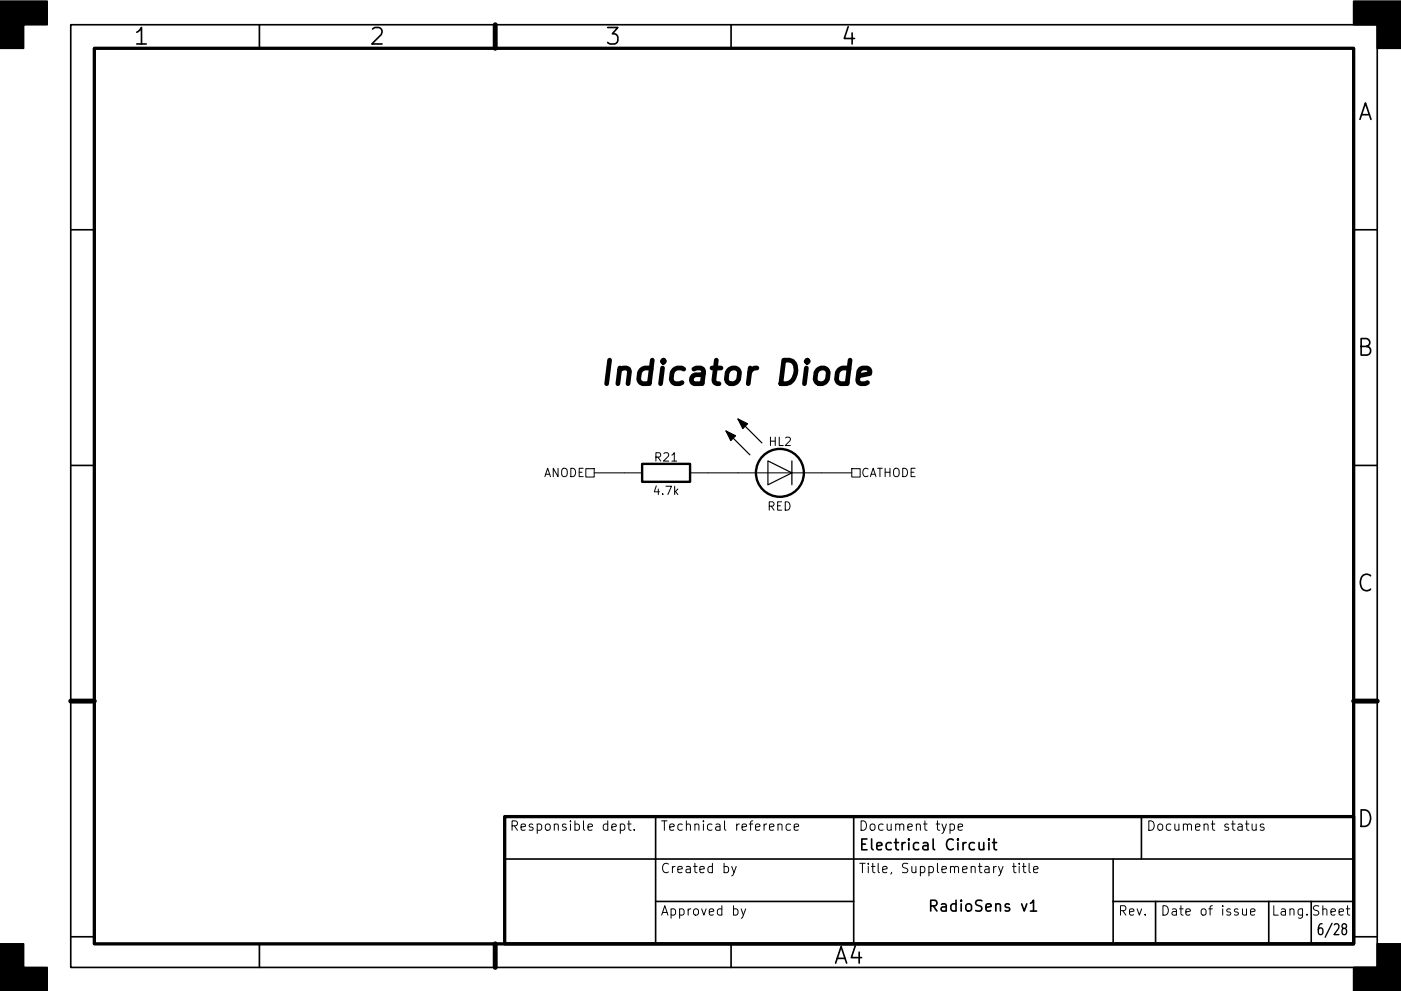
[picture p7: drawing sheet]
<svg xmlns="http://www.w3.org/2000/svg" width="297mm" height="210mm" viewBox="0 0 297 210" stroke-linecap="round" stroke-linejoin="round" font-family="sans-serif">
<g fill="none" stroke="#000" stroke-width=".35">
<path d="M15 5.2h277v200.1h-277zM55 5.2v5M105 5.2v5M155 5.2v5M15 48.7h5M287 48.7h5M15 98.7h5M287 98.7h5M15 148.7h5M287 148.7h5M139 173.3v27M181 173.3v27"/>
<path d="M206.6 178.9l-.7-.1-.4 .4v.7l.2 .3 .2 .1 .7-.1M207.6 178.8l.1 1.4a.62 .62 0 0 0 .9-.1M208.6 178.8v1.5M209.7 178l-.1 .1 .1 .1 .1-.1-.1-.1v.2M209.7 178.8v1.5M210.4 178.8h.9M210.8 178v2l.1 .2 .4 .1M242 173.3v9M15 198.7h5M107 182.3h180M139 191.3h42M218.5 191.7l.6-.7v2.3"/>
<path d="M218.5 193.3h1.3M236 191.3h51M236 182.3v18M245 191.3v9M269 191.3v9M278 191.3v9M287 198.7h5M55 200.3v5M105 200.3v5M155 200.3v5"/>
</g>
<path d="M20 10.2h267v190.1h-267zM107 173.3h180v27h-180z" fill="none" stroke="#000" stroke-width=".7"/>
<path d="M105 5.2v5M15 148.7h5M287 148.7h5M105 200.3v5" fill="none" stroke="#000" stroke-width="1.1"/>
<path d="M0 .2h10v5h-5v5h-5zM287 .2h10v10h-5v-5h-5zM0 200.3h5v5h5v5h-10zM292 200.3h5v10h-10v-5h5z" fill="#000" stroke="#000" stroke-width=".35"/>
<g fill="none" stroke="#000" stroke-width=".21">
<path d="M124.2 99.4h1.8v1.8h-1.8zM180.6 99.4h1.8v1.8h-1.8zM126 100.3h10.1M146.3 100.3h34.3M131.5 174.9l.6-.1 .4 .4v.6l-.2 .3h-.8M131.5 174.8v2M133 174.8h.8M133.3 174.2v1.7l.1 .2 .4 .1M134.5 176v.2M164.9 175a.5 .5 0 0 1 .9 .1v1.1M167.6 174.9l-.6-.1-.3 .4v.6l.2 .3h.7M168.4 175.5l.9-.2-.1-.4-.5-.1-.3 .3 .1 1h.7"/>
<path d="M201.4 174.9l.6-.1 .4 .4v.6l-.2 .3h-.8M203.1 175.5l1-.2-.1-.4-.6-.1-.3 .3 .1 1h.8M264 174.8h.8M264.3 174.2v1.7l.1 .2 .4 .1M265.5 174.8l.1 1.3a.54 .54 0 0 0 .7-.1M266.3 174.8v1.4M267.9 174.9l-.4-.1-.3 .3 .1 .3 .6 .2v.5h-.7M155.1 183.8l.5 1.4M156.1 183.8l-.7 1.8-.3 .2M157.1 192.8l.5 1.4M158.1 192.8l-.7 1.8-.3 .2M214.7 183.8h.7"/>
<path d="M214.9 183.2v1.7l.1 .2 .4 .1M216.1 183.2v.2M216.1 183.8v1.4M216.8 183.8h.7M217 183.2v1.7l.1 .2 .4 .1M218.2 183.2v1.7l.3 .3M219.1 184.5l1-.2-.1-.4-.6-.1-.3 .3 .1 1h.8M263.4 192.8l.1 1.3a.54 .54 0 0 0 .8-.1M264.3 192.8v1.4M265.1 193.5l1-.2-.1-.4-.6-.1-.3 .3 .1 1h.8"/>
</g>
<g fill="none" stroke="#000" stroke-width=".51">
<path d="M136.1 98.4h10.2v3.8h-10.2z"/>
<circle cx="165.4" cy="100.3" r="5.1"/>
</g>
<path d="M153.9 91.4l5.1 5.1M156.5 88.9l5 5.1M167.9 97.8v2.5l-5.1-2.5v5.1l5.1-2.6v2.6" fill="none" stroke="#000" stroke-width=".25"/>
<path d="M153.9 91.4l2.1 1.1-1.1 1zM156.5 88.9l2 1-1 1z" fill="#000" stroke="#000" stroke-width=".25"/>
<path d="M180.2 76.4l-.6 5M182 79.7l2.4-.4 .1-.5-.2-.5-.5-.2h-.9l-.5 .2-.3 .5-.3 1.9 .2 .5 .5 .2h.9l.5-.2" fill="none" stroke="#000" stroke-width="1"/>
<text font-size="7" x="126.7" y="81.7">Indicator Diode</text>
<g font-size="4.9">
<text x="28.6" y="9.5">1</text>
<text x="78.6" y="9.5">2</text>
<text x="128.6" y="9.5">3</text>
<text x="178.6" y="9.5">4</text>
<text x="287.7" y="25.5">A</text>
<text x="287.7" y="75.5">B</text>
<text x="287.7" y="125.5">C</text>
<text x="287.7" y="175.5">D</text>
<text x="176.9" y="204.5">A4</text>
</g>
<g font-size="3.2">
<text x="182" y="180.4">Electrical Circuit</text>
<text x="198" y="193.4">RadioSens v1</text>
<text x="280.2" y="198.4">6/28</text>
</g>
<g font-size="2.8">
<text x="108" y="176.3">Responsible dept.</text>
<text x="140" y="176.3">Technical reference</text>
<text x="182" y="176.3">Document type</text>
<text x="243" y="176.3">Document status</text>
<text x="140" y="185.3">Created by</text>
<text x="182" y="185.3">Title, Supplementary title</text>
<text x="140" y="194.3">Approved by</text>
<text x="237" y="194.3">Rev.</text>
<text x="246" y="194.3">Date of issue</text>
<text x="269.5" y="194.3">Lang. Sheet</text>
</g>
<g font-size="2.5">
<text x="163.1" y="94.6">HL2</text>
<text x="115.1" y="101.2">ANODE</text>
<text x="139" y="97.9">R21</text>
<text x="182.5" y="101.2">CATHODE</text>
<text x="138.8" y="105">4.7k</text>
<text x="162.6" y="108.3">RED</text>
</g>
</svg>
